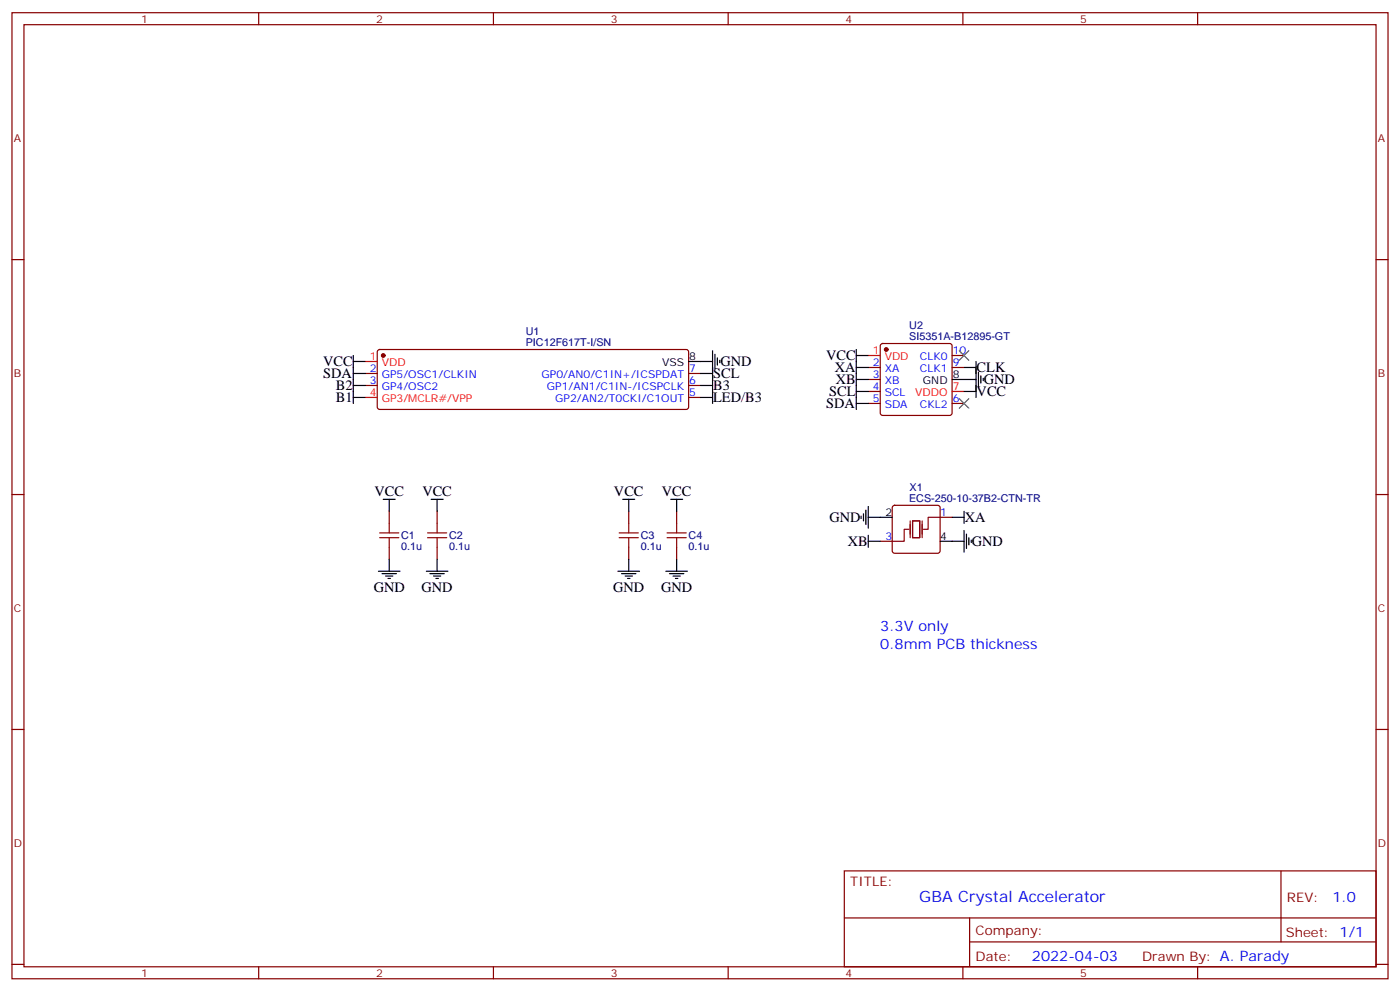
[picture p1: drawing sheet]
<svg xmlns="http://www.w3.org/2000/svg" width="412mm" height="292mm" viewBox="0 0 412 292" stroke-linecap="round" stroke-linejoin="round" font-family="sans-serif">
<g fill="none" stroke="#870000" stroke-width=".35">
<path d="M3.5 3.7h405.4v284.4h-405.4zM7.1 7.3h398.2v277.3h-398.2zM76.2 3.7v3.6M145.3 3.7v3.6M214.5 3.7v3.6M283.6 3.7v3.6M352.8 3.7v3.6M3.5 76.4h3.6M405.3 76.4h3.6M107.6 109.9h3.5M107.6 113.5h3.5M111.4 103.1l.4-.2h90.3l.5 .2 .2 .5v16.2l-.2 .5-.5 .2h-90.3l-.5-.2-.2-.5v-16.2z"/>
<path d="M202.8 109.9h3.6M202.8 113.5h3.6M202.8 117h3.6M255.8 108.2h3.5M255.8 111.7h3.5M255.8 115.2h3.5M255.8 118.7h3.5M259.5 101.3l.5-.2h19.8l.5 .2 .2 .5v19.8l-.3 .5-.4 .2h-19.8l-.5-.3-.2-.4v-19.8zM280.5 108.2h3.5M280.5 118.7h3.5M280.5 104.6h3.5M3.5 145.6h3.6"/>
<path d="M114.7 150.5v3.5M128.8 150.5v3.5M185.2 150.5v3.5M199.3 150.5v3.5M259.3 159.3h3.5M263.1 148.9l.4-.2h12.7l.5 .2 .2 .5v12.7l-.2 .5-.5 .2h-12.7l-.5-.2-.2-.5v-12.7zM276.9 152.3h3.6M405.3 145.6h3.6M114.7 161.1v3.5M128.8 161.1v3.5M185.2 161.1v3.5M199.3 161.1v3.5"/>
<path d="M3.5 214.7h3.6M405.3 214.7h3.6M248.7 256.3h156.6v28.3h-156.6zM377.3 256.4v20.8M248.7 270.2h156.5M285.6 277.2h119.6M285.6 270.2v14.1M3.5 283.8h3.6M76.2 284.6v3.5M145.3 284.6v3.5M214.5 284.6v3.5M283.6 284.6v3.5"/>
<path d="M352.8 284.6v3.5M405.3 283.8h3.6"/>
</g>
<g fill="#870000" stroke="#870000" stroke-width=".35">
<circle cx="112.9" cy="104.6" r=".53"/>
<circle cx="261.1" cy="102.9" r=".53"/>
</g>
<path d="M107.6 106.4h3.5M107.6 117h3.5M255.8 104.6h3.5M280.5 115.2h3.5" fill="none" stroke="#f00" stroke-width=".35"/>
<g fill="none" stroke="#000" stroke-width=".35">
<path d="M104.1 106.4h3.5M104.1 104.6v14.1M104.1 109.9h3.5M104.1 113.5h3.5M104.1 117h3.5M202.8 106.4h7.1M206.4 109.9h3.5M206.4 113.5h3.5M206.4 117h3.5M209.9 103.2v15.5M210.6 104.3v4.2M211.3 105.3v2.2"/>
<path d="M212 106v.8M252.2 111.7h3.6M252.2 108.2h3.6M252.2 102.9v17.6M252.2 115.2h3.6M252.2 118.7h3.6M252.2 104.6h3.6M280.5 111.7h7M284 108.2h3.5M284 115.2h3.5M287.5 106.4v10.6M288.2 109.6v4.2"/>
<path d="M288.9 110.6v2.1M289.6 111.3v.7M112.9 147h3.5M114.7 147v3.5M127 147h3.5M128.8 147v3.5M183.4 147h3.6M185.2 147v3.5M197.6 147h3.5M199.3 147v3.5M253.6 151.9v.7M254.4 151.2v2.1"/>
<path d="M255.1 150.1v4.3M255.8 152.3h7M255.8 159.3h3.5M255.8 149.1v6.3M255.8 157.6v3.5M276.9 159.3h7.1M280.5 152.3h3.5M284 150.5v3.5M284 156.1v6.4M284.7 157.2v4.2M285.4 158.3v2.1M286.1 159v.7"/>
<path d="M111.5 168.1h6.3M112.5 168.8h4.3M113.6 169.5h2.1M114.3 170.3h.7M114.7 164.6v3.5M125.6 168.1h6.3M126.6 168.8h4.3M127.7 169.5h2.1M128.4 170.3h.7M128.8 164.6v3.5M182 168.1h6.4M183.1 168.8h4.2"/>
<path d="M184.1 169.5h2.2M184.9 170.3h.7M185.2 164.6v3.5M196.1 168.1h6.4M197.2 168.8h4.2M198.3 169.5h2.1M199 170.3h.7M199.3 164.6v3.5"/>
</g>
<path d="M267.8 155.8h-1.5v3.5h-3.5M268.1 153.3v5M268.8 153.3h2.1v5h-2.1zM271.6 153.3v5M276.9 152.3h-3.5v3.5h-1.4" fill="none" stroke="#870012" stroke-width=".35"/>
<path d="M282.6 103.2l2.8 2.8M282.6 117.3l2.8 2.9M285.4 103.2l-2.8 2.8M285.4 117.3l-2.8 2.9" fill="none" stroke="#3c3" stroke-width=".35"/>
<g fill="none" stroke="#a10000" stroke-width=".35">
<path d="M111.8 158.3h5.7M111.8 156.8h5.7M114.7 154v2.8M114.7 158.3v2.8M125.9 158.3h5.7M125.9 156.8h5.7M128.8 154v2.8M128.8 158.3v2.8M182.4 158.3h5.6M182.4 156.8h5.6M185.2 154v2.8M185.2 158.3v2.8"/>
<path d="M196.5 158.3h5.6M196.5 156.8h5.6M199.3 154v2.8M199.3 158.3v2.8"/>
</g>
<text font-size="4.6" fill="#00f" x="270.8" y="265.4">GBA Crystal Accelerator</text>
<g font-size="4.2">
<text x="95.2" y="107.8">VCC</text>
<text x="212.2" y="107.8">GND</text>
<text x="243.4" y="106.1">VCC</text>
<text x="95.2" y="111.4">SDA</text>
<text x="210.1" y="111.3">SCL</text>
<text x="245.9" y="109.6">XA</text>
<text x="246.2" y="113.1">XB</text>
<text x="287.7" y="109.6">CLK</text>
<text x="289.8" y="113.1">GND</text>
<text x="99" y="114.9">B2</text>
<text x="99" y="118.4">B1</text>
<text x="210.1" y="118.4">LED/B3</text>
<text x="210.1" y="114.9">B3</text>
<text x="244.3" y="116.7">SCL</text>
<text x="287.7" y="116.7">VCC</text>
<text x="243.4" y="120.2">SDA</text>
<text x="110.3" y="145.9">VCC</text>
<text x="124.4" y="145.9">VCC</text>
<text x="180.9" y="145.9">VCC</text>
<text x="195" y="145.9">VCC</text>
<text x="244.3" y="153.7">GND</text>
<text x="284.2" y="153.7">XA</text>
<text x="249.7" y="160.8">XB</text>
<text x="286.3" y="160.7">GND</text>
<text x="110.1" y="174.2">GND</text>
<text x="124.2" y="174.2">GND</text>
<text x="180.6" y="174.2">GND</text>
<text x="194.7" y="174.2">GND</text>
</g>
<g font-size="4.2" fill="#00f">
<text x="259.3" y="185.8">3.3V only</text>
<text x="259.3" y="191.1">0.8mm PCB thickness</text>
<text x="392.5" y="265.6">1.0</text>
<text x="304" y="283">2022-04-03</text>
</g>
<g font-size="3.9" fill="#800">
<text x="250.5" y="260.9">TITLE:</text>
<text x="379.1" y="265.6">REV:</text>
<text x="287.4" y="275.1">Company:</text>
<text x="378.7" y="275.7">Sheet: 1/1</text>
<text x="287.4" y="282.8">Date:</text>
<text x="336.4" y="282.9">Drawn By: A. Parady</text>
</g>
<g font-size="3.2" fill="#800">
<text x="41.6" y="6.7">1</text>
<text x="110.8" y="6.7">2</text>
<text x="179.9" y="6.7">3</text>
<text x="249.1" y="6.7">4</text>
<text x="318.2" y="6.7">5</text>
<text x="4.1" y="41.8">A</text>
<text x="405.9" y="41.8">A</text>
<text x="4.1" y="111">B</text>
<text x="405.9" y="111">B</text>
<text x="4.1" y="180.1">C</text>
<text x="405.9" y="180.1">C</text>
<text x="4.1" y="249.3">D</text>
<text x="405.9" y="249.3">D</text>
<text x="41.6" y="287.5">1</text>
<text x="110.8" y="287.5">2</text>
<text x="179.9" y="287.5">3</text>
<text x="249.1" y="287.5">4</text>
<text x="318.2" y="287.5">5</text>
</g>
<g font-size="3.2" fill="#000080">
<text x="154.9" y="101.8">PIC12F617T-I/SN</text>
<text x="154.9" y="98.6">U1</text>
<text x="267.8" y="100">SI5351A-B12895-GT</text>
<text x="267.8" y="96.9">U2</text>
<text x="267.8" y="147.7">ECS-250-10-37B2-CTN-TR</text>
<text x="267.9" y="144.6">X1</text>
<text x="118.2" y="161.8">0.1u</text>
<text x="118.2" y="158.6">C1</text>
<text x="132.3" y="161.8">0.1u</text>
<text x="132.3" y="158.6">C2</text>
<text x="188.7" y="161.8">0.1u</text>
<text x="188.7" y="158.6">C3</text>
<text x="202.8" y="161.8">0.1u</text>
<text x="202.9" y="158.6">C4</text>
</g>
<g font-size="3.2" fill="#f00">
<text x="108.9" y="106">1</text>
<text x="112.4" y="107.8">VDD</text>
<text x="257.1" y="104.3">1</text>
<text x="260.6" y="106">VDD</text>
<text x="108.9" y="116.6">4</text>
<text x="112.4" y="118.4">GP3/MCLR#/VPP</text>
<text x="269.6" y="116.6">VDDO</text>
<text x="280.6" y="114.9">7</text>
</g>
<g font-size="3.2">
<text x="195" y="107.8">VSS</text>
<text x="203" y="106">8</text>
<text x="271.9" y="113.1">GND</text>
<text x="280.6" y="111.3">8</text>
<text x="260.8" y="151.9">2</text>
<text x="276.9" y="159">4</text>
</g>
<g font-size="3.2" fill="#00f">
<text x="257.1" y="107.8">2</text>
<text x="271" y="106">CLK0</text>
<text x="280.6" y="107.8">9</text>
<text x="280.6" y="104.3">10</text>
<text x="108.9" y="109.6">2</text>
<text x="108.9" y="113.1">3</text>
<text x="112.4" y="111.3">GP5/OSC1/CLKIN</text>
<text x="159.5" y="111.3">GP0/AN0/C1IN+/ICSPDAT</text>
<text x="203" y="113.1">6</text>
<text x="203" y="109.6">7</text>
<text x="257.1" y="111.3">3</text>
<text x="260.6" y="109.6">XA</text>
<text x="260.6" y="113.1">XB</text>
<text x="271" y="109.6">CLK1</text>
<text x="112.4" y="114.9">GP4/OSC2</text>
<text x="161.1" y="114.9">GP1/AN1/C1IN-/ICSPCLK</text>
<text x="163.5" y="118.4">GP2/AN2/T0CKI/C1OUT</text>
<text x="203" y="116.6">5</text>
<text x="257.1" y="114.9">4</text>
<text x="257.1" y="118.4">5</text>
<text x="260.6" y="116.6">SCL</text>
<text x="280.6" y="118.4">6</text>
<text x="260.6" y="120.2">SDA</text>
<text x="271" y="120.2">CKL2</text>
<text x="276.9" y="151.9">1</text>
<text x="260.8" y="159">3</text>
</g>
</svg>
